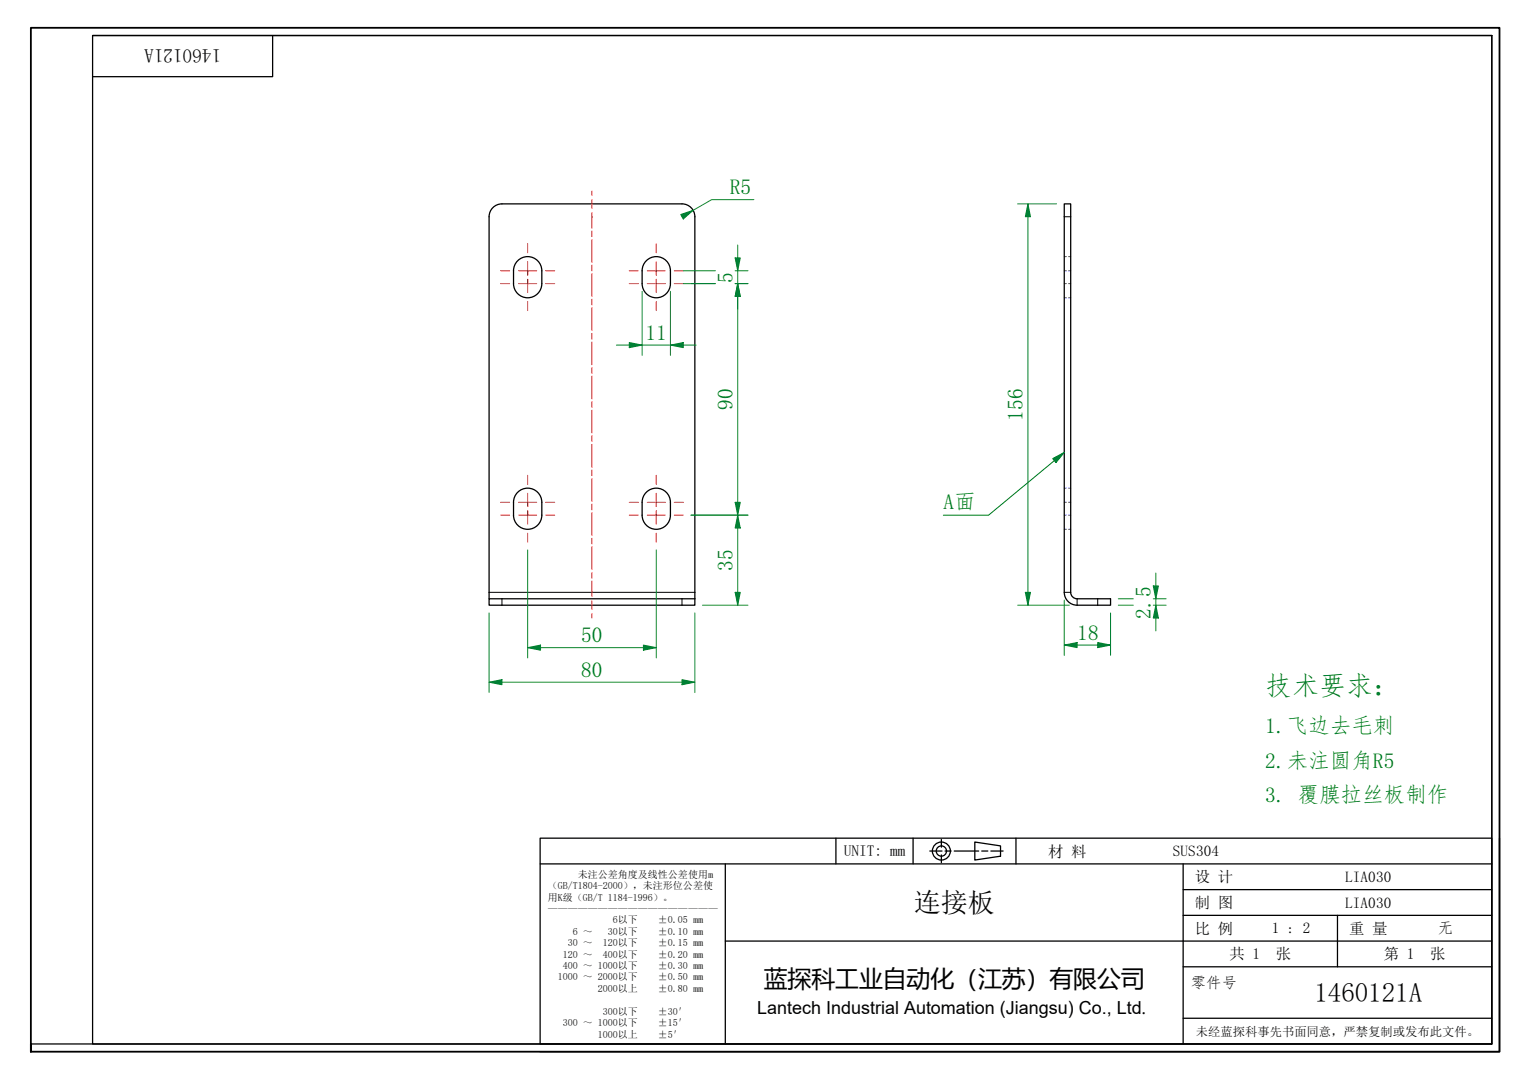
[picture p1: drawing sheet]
<svg xmlns="http://www.w3.org/2000/svg" width="297mm" height="210mm" viewBox="0 0 297 210" stroke-linecap="round" stroke-linejoin="round" font-family="sans-serif">
<path d="M206.9 39.6h1.2v75.5a1.25 1.25 0 0 0 1.3 1.3h6.5v1.2h-6.5a2.5 2.5 0 0 1-2.5-2.5zM100.9 50.5a2.75 2.75 0 0 1 2.9-.4 2.75 2.75 0 0 1 1.5 2.5v2.5a2.75 2.75 0 0 1-2.7 2.8 2.75 2.75 0 0 1-2.8-2.8v-2.5a2.75 2.75 0 0 1 1.1-2.1zM125.4 50.9a2.75 2.75 0 0 1 3.1-.9 2.75 2.75 0 0 1 1.8 2.6v2.5a2.75 2.75 0 0 1-2.7 2.8 2.75 2.75 0 0 1-2.8-2.8l.1-3.1zM100.9 95.5a2.75 2.75 0 0 1 2.9-.4 2.75 2.75 0 0 1 1.5 2.5v2.5a2.75 2.75 0 0 1-2.7 2.8 2.75 2.75 0 0 1-2.8-2.8v-2.5a2.75 2.75 0 0 1 1.1-2.1zM125.9 95.5a2.75 2.75 0 0 1 2.9-.4 2.75 2.75 0 0 1 1.5 2.5v2.5a2.75 2.75 0 0 1-2.7 2.8 2.75 2.75 0 0 1-2.8-2.8v-2.5a2.75 2.75 0 0 1 1.1-2.1zM95.1 116.4h40v1.2h-40zM95.1 116.4v-74.3a2.5 2.5 0 0 1 2.5-2.5h35a2.5 2.5 0 0 1 2.5 2.5v74.3" fill="none" stroke="#000" stroke-width=".25"/>
<path d="M206.9 42.1h1.2M95.1 115.1h40M97.6 116.4v1.2M132.6 116.4v1.2M206.9 115.1h1.2M209.4 116.4v1.2M213.4 116.4v1.2" fill="none" stroke="#000" stroke-width=".19"/>
<path d="M206.9 55.1h.4M206.9 52.6h.4M207.7 55.1h.4M207.7 52.6h.4M206.9 97.6h.4M207.7 97.6h.4M206.9 100.1h.4M207.7 100.1h.4" fill="none" stroke="#00f" stroke-width=".19"/>
<path d="M206.9 57.9h.4M206.9 49.9h.4M207.7 57.9h.4M207.7 49.9h.4M206.9 94.9h.4M207.7 94.9h.4M206.9 102.9h.4M207.7 102.9h.4" fill="none" stroke="#00f" stroke-width=".19"/>
<path d="M6 204.4v-1.5v1.5M6 202.9v-197.5h285.5v199h-285.5" fill="none" stroke="#000" stroke-width=".35"/>
<path d="M18 6.9h272v196h-272zM18 6.9h272M53 6.9v8h-35M290 6.9v196h-284" fill="none" stroke="#000" stroke-width=".25"/>
<g fill="none" stroke="#000" stroke-width=".25">
<path d="M105 162.9h185v40h-185zM105 167.9h185M141 167.9v35M162.5 162.9v5M177.5 162.9v5M180.8 165.4h2.3M183 163.2v1.5M183 166.2v1.5M183.7 165.4h1.2M185.5 165.4h4.8M189.5 163.7l5 .7v2l-5 .8zM190.8 165.4h1.2"/>
<path d="M192.6 165.4h2.4M197.5 162.9v5M230 167.9v35M230 177.9h60M230 172.9h60M260 177.9v10M291.5 162.9v41.5h-186.5M141 182.9h149M230 197.9h60M230 187.9h60"/>
<circle cx="183" cy="165.4" r="1.75"/>
<circle cx="183" cy="165.4" r="1"/>
</g>
<g fill="none" stroke="#f00" stroke-width=".19">
<path d="M97.3 52.6h1.8M97.3 55.1h1.8M100.8 52.6h3.5M100.8 55.1h3.5M102.6 47.4v1.7M102.6 50.9v2.6M102.6 54.3v2.6M102.6 58.6v1.8M106.1 52.6h1.7M106.1 55.1h1.7M122.3 52.6h1.8M122.3 55.1h1.8"/>
<path d="M125.8 52.6h3.5M125.8 55.1h1.8M127.6 47.4v1.7M127.6 50.9v2.6M127.6 58.6v1.8M129.3 55.1h-1.7v-.8v2.6M131.1 52.6h1.7M131.1 55.1h1.7M97.3 97.6h1.8M100.8 97.6h3.5M102.6 92.4v1.7M102.6 95.9v2.6"/>
<path d="M102.6 99.3v2.6M106.1 97.6h1.7M122.3 97.6h1.8M125.8 97.6h3.5M127.6 92.4v1.7M127.6 95.9v2.6M127.6 99.3v2.6M131.1 97.6h1.7M97.3 100.1h1.8M100.8 100.1h3.5M102.6 103.6v1.8M106.1 100.1h1.7"/>
<path d="M122.3 100.1h1.8M125.8 100.1h3.5M127.6 103.6v1.8M131.1 100.1h1.7"/>
</g>
<path d="M102.6 125.9h2.5" fill="none" stroke="#00803f" stroke-width=".19"/>
<path d="M102.6 125.9l2.5-.5v1z" fill="#00803f"/>
<path d="M102.6 125.9l2.5-.5v1zM125.1 125.9h2.5" fill="none" stroke="#00803f" stroke-width=".19"/>
<path d="M125.1 125.4l2.5 .5-2.5 .5z" fill="#00803f"/>
<path d="M102.6 106.9v21M127.6 106.9v21M95.1 132.6h2.5M105.1 125.9h20M125.1 125.4l2.5 .5-2.5 .5z" fill="none" stroke="#00803f" stroke-width=".19"/>
<path d="M95.1 132.6l2.5-.5v1z" fill="#00803f"/>
<path d="M95.1 132.6l2.5-.5v1zM132.6 132.6h2.5" fill="none" stroke="#00803f" stroke-width=".19"/>
<path d="M132.6 132.1l2.5 .5-2.5 .5z" fill="#00803f"/>
<path d="M122.3 67.1h2.5M95.1 119.1v15.5M135.1 119.1v15.5M97.6 132.6h35M132.6 132.1l2.5 .5-2.5 .5z" fill="none" stroke="#00803f" stroke-width=".19"/>
<path d="M122.3 66.6l2.5 .5-2.5 .5z" fill="#00803f"/>
<path d="M122.3 66.6l2.5 .5-2.5 .5zM130.3 67.1h2.5" fill="none" stroke="#00803f" stroke-width=".19"/>
<path d="M130.3 67.1l2.5-.5v1z" fill="#00803f"/>
<path d="M124.8 56.6v12.5M130.3 56.6v12.5M134.7 40.9l-2.1 1.2M119.8 67.1h2.5M124.8 67.1h5.5M130.3 67.1l2.5-.5v1zM132.8 67.1h2.5" fill="none" stroke="#00803f" stroke-width=".19"/>
<path d="M132.3 41.7l2.4-.8-1.9 1.7z" fill="#00803f"/>
<path d="M146.6 38.8h-8.2l-3.7 2.1M199.8 39.6v2.5M132.3 41.7l2.4-.8-1.9 1.7z" fill="none" stroke="#00803f" stroke-width=".19"/>
<path d="M199.8 39.6l.5 2.5h-1z" fill="#00803f"/>
<path d="M199.8 39.6l.5 2.5h-1zM199.8 115.1v2.5" fill="none" stroke="#00803f" stroke-width=".19"/>
<path d="M199.3 115.1h1l-.5 2.5z" fill="#00803f"/>
<path d="M197.8 39.6h7.6M199.8 42.1v73M197.8 117.6h10.1M199.3 115.1h1l-.5 2.5zM206.9 125.4h2.5" fill="none" stroke="#00803f" stroke-width=".19"/>
<path d="M206.9 125.4l2.5-.5v1z" fill="#00803f"/>
<path d="M206.9 125.4l2.5-.5v1zM213.4 125.4h2.5" fill="none" stroke="#00803f" stroke-width=".19"/>
<path d="M213.4 124.9l2.5 .5-2.5 .5z" fill="#00803f"/>
<path d="M206.9 116.6v10.8M215.9 119.1v8.3M224.7 117.6v2.5M209.4 125.4h4M213.4 124.9l2.5 .5-2.5 .5z" fill="none" stroke="#00803f" stroke-width=".19"/>
<path d="M224.7 117.6l.5 2.5h-1z" fill="#00803f"/>
<path d="M224.7 117.6l.5 2.5h-1zM224.7 113.9v2.5" fill="none" stroke="#00803f" stroke-width=".19"/>
<path d="M224.2 113.9h1l-.5 2.5z" fill="#00803f"/>
<path d="M217.4 116.4h2.9M217.4 117.6h2.9M224.2 113.9h1l-.5 2.5zM224.2 116.4h2.5M224.2 117.6h2.5M224.7 111.4v2.5M224.7 116.4v1.2M224.7 120.1v2.5" fill="none" stroke="#00803f" stroke-width=".19"/>
<path d="M206.9 87.9l-1.9 1.6" fill="none" stroke="#008000" stroke-width=".19"/>
<path d="M204.6 89.1l2.3-1.2-1.6 2z" fill="#008000"/>
<path d="M204.6 89.1l2.3-1.2-1.6 2zM205 89.5l-12.8 10.6h-8.8" fill="none" stroke="#008000" stroke-width=".19"/>
<path d="M143.4 50.1v2.5" fill="none" stroke="#00803f" stroke-width=".19"/>
<path d="M142.9 50.1h1l-.5 2.5z" fill="#00803f"/>
<path d="M142.9 50.1h1l-.5 2.5zM143.4 55.1v2.5" fill="none" stroke="#00803f" stroke-width=".19"/>
<path d="M143.4 55.1l.5 2.5h-1z" fill="#00803f"/>
<path d="M132.8 55.1h6.3M132.8 52.6h6.3M142.9 55.1h2.5M142.9 52.6h2.5M143.4 55.1l.5 2.5h-1zM143.4 47.6v2.5M143.4 52.6v7.5" fill="none" stroke="#00803f" stroke-width=".19"/>
<path d="M143.4 55.1l.5 2.5h-1z" fill="#00803f"/>
<path d="M143.4 55.1l.5 2.5h-1zM143.4 97.6v2.5" fill="none" stroke="#00803f" stroke-width=".19"/>
<path d="M142.9 97.6h1l-.5 2.5z" fill="#00803f"/>
<path d="M134.3 55.1h4.8M142.9 55.1h2.5M143.4 57.6v40M142.9 97.6h1l-.5 2.5zM134.3 100.1h11.1M143.4 100.1v2.5" fill="none" stroke="#00803f" stroke-width=".19"/>
<path d="M143.4 100.1l.5 2.5h-1z" fill="#00803f"/>
<path d="M143.4 100.1l.5 2.5h-1zM143.4 115.1v2.5" fill="none" stroke="#00803f" stroke-width=".19"/>
<path d="M142.9 115.1h1l-.5 2.5z" fill="#00803f"/>
<path d="M134.3 100.1h11.1M136.6 117.6h8.8M142.9 115.1h1l-.5 2.5zM143.4 102.6v12.5" fill="none" stroke="#00803f" stroke-width=".19"/>
<g fill="none" stroke="#f00" stroke-width=".19">
<path d="M115.1 37.1v.9M115.1 38.8v1.7M115.1 41.3v3M115.1 44.9v1.1M115.1 46.5v4.5M115.1 51.5v1.1M115.1 53.2v4.4M115.1 58.2v1.1M115.1 59.8v4.4M115.1 64.8v1.1M115.1 66.5v4.4M115.1 71.4v1.1"/>
<path d="M115.1 73.1v4.4M115.1 78.1v1.1M115.1 79.7v4.5M115.1 84.7v1.1M115.1 86.4v4.4M115.1 91.3v1.1M115.1 93v4.4M115.1 98v1.1M115.1 99.6v4.5M115.1 104.6v1.1M115.1 106.3v4.4M115.1 111.3v1.1"/>
<path d="M115.1 112.9v3.1M115.1 116.8v1.7M115.1 119.3v.8"/>
</g>
<text font-size="5.2" fill="#008000" x="245.9" y="135">技术要求：</text>
<g font-size="5.2">
<text x="177.6" y="177.3">连接板</text>
<text x="255.5" y="194.8">1460121A</text>
</g>
<text font-size="4.6" x="148.5" y="191.9">蓝探科工业自动化（江苏）有限公司</text>
<g font-size="4.2" fill="#008000">
<text x="141.9" y="37.8">R5</text>
<text x="142.4" y="54.9" transform="rotate(-90 142.4 54.9)">5</text>
<text x="125.5" y="66.1">11</text>
<text x="142.4" y="79.7" transform="rotate(-90 142.4 79.7)">90</text>
<text x="198.8" y="81.8" transform="rotate(-90 198.8 81.8)">156</text>
<text x="183.4" y="99">A面</text>
<text x="142.4" y="111" transform="rotate(-90 142.4 111)">35</text>
<text x="113" y="124.8">50</text>
<text x="209.4" y="124.3">18</text>
<text x="223.6" y="120.3" transform="rotate(-90 223.6 120.3)">2.5</text>
<text x="113" y="131.6">80</text>
<text x="245.9" y="142.5">1.飞边去毛刺</text>
<text x="245.9" y="149.2">2.未注圆角R5</text>
<text x="245.9" y="155.9">3. 覆膜拉丝板制作</text>
</g>
<text font-size="3.7" x="43" y="9.6" transform="rotate(180 43 9.6)">1460121A</text>
<text font-size="3.5" x="147.2" y="197.1">Lantech Industrial Automation (Jiangsu) Co., Ltd.</text>
<g font-size="3">
<text x="164" y="166.4">UNIT: mm</text>
<text x="203.8" y="166.5">材 料</text>
<text x="228" y="166.4">SUS304</text>
<text x="232.3" y="171.5">设 计</text>
<text x="261.5" y="171.4">LIA030</text>
<text x="232.3" y="176.5">制 图</text>
<text x="261.5" y="176.4">LIA030</text>
<text x="232.3" y="181.5">比 例</text>
<text x="247.3" y="181.4">1 : 2</text>
<text x="262.3" y="181.5">重 量</text>
<text x="279.5" y="181.4">无</text>
<text x="231.5" y="192">零件号</text>
<text x="239" y="186.5">共 1</text>
<text x="248" y="186.5">张</text>
<text x="269" y="186.5">第 1</text>
<text x="278" y="186.5">张</text>
</g>
<text font-size="2.4" x="232.5" y="201.3">未经蓝探科事先书面同意，严禁复制或发布此文件。</text>
<g font-size="1.9">
<text x="106.5" y="172.8">（GB/T1804-2000），未注形位公差使</text>
<text x="112.3" y="170.6">未注公差角度及线性公差使用m</text>
<text x="106.5" y="175">用K级（GB/T 1184-1996）。</text>
<text x="106.5" y="177.2">—————————————————</text>
<text x="119.1" y="179.5">6以下</text>
<text x="127.9" y="179.5">±0.05 mm</text>
<text x="110.4" y="183.9">30 ～</text>
<text x="111.4" y="181.7">6 ～</text>
<text x="117.2" y="183.9">120以下</text>
<text x="118.2" y="181.7">30以下</text>
<text x="127.9" y="181.7">±0.10 mm</text>
<text x="127.9" y="183.9">±0.15 mm</text>
<text x="108.4" y="190.6">1000 ～ 2000以下</text>
<text x="109.4" y="186.1">120 ～</text>
<text x="109.4" y="188.3">400 ～ 1000以下</text>
<text x="117.2" y="186.1">400以下</text>
<text x="127.9" y="186.1">±0.20 mm</text>
<text x="127.9" y="188.3">±0.30 mm</text>
<text x="127.9" y="190.6">±0.50 mm</text>
<text x="116.2" y="192.8">2000以上</text>
<text x="117.2" y="197.2">300以下</text>
<text x="127.9" y="192.8">±0.80 mm</text>
<text x="127.9" y="197.2">±30′</text>
<text x="109.4" y="199.4">300 ～ 1000以下</text>
<text x="116.2" y="201.7">1000以上</text>
<text x="127.9" y="199.4">±15′</text>
<text x="127.9" y="201.7">±5′</text>
</g>
</svg>
